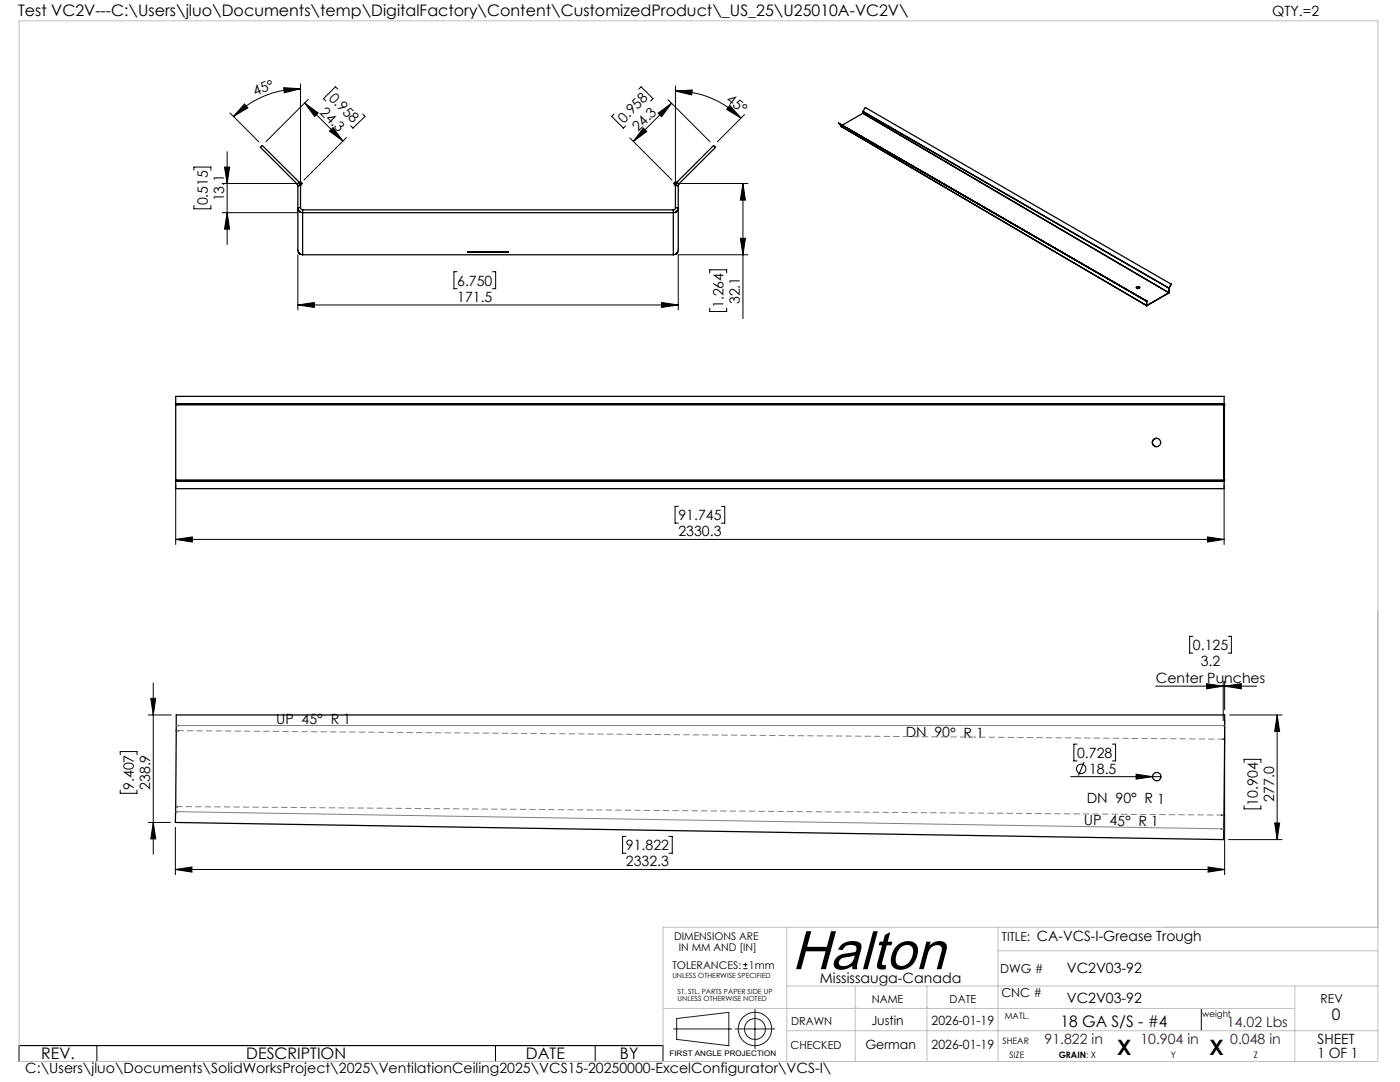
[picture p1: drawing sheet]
<svg xmlns="http://www.w3.org/2000/svg" width="279mm" height="216mm" viewBox="0 0 279 216" stroke-linecap="round" stroke-linejoin="round" font-family="sans-serif">
<g fill="none" stroke="#000" stroke-width=".25">
<path d="M59.3 36.7l.1 .3M59.4 37v12.9a.96 .96 0 0 0 1 .9M59.4 37h.6M59.7 36.3l.3 .7M59.7 36.3l-7.3-7.3-.4 .4 7.3 7.3M59.7 36.3l-.4 .4M60 37v4.5M134.8 37h.6M134.8 37v4.5M135.1 36.3l-.3 .7M135.1 36.3l.4 .4M135.1 36.3l7.3-7.3 .4 .4-7.3 7.3"/>
<path d="M135.4 37v12.9a.96 .96 0 0 1-1 .9M135.5 36.7l-.1 .3M167.3 24.6l61.5 35.5M167.3 24.6l.4 .2M167.4 24.6h-.1M167.7 24.8h.1M167.7 25.2l.2 .1M167.7 25.2l61.1 35.8M167.7 24.8v.4M167.9 24.9h.1M172.2 22.6l61.1 35.8-4.4 2.6M172.2 22.6l-4.1 2.4"/>
<path d="M172.2 22.2v.1M172.2 22.6h.1M172.2 22.2l.5-.8 61 35.3M172.2 22.2l61.1 35.3M172.2 22.3l61.1 35.2M172.2 22.6l61.1 35.8M172.2 22.3v.3M172.3 22.3h.1M172.3 22.6h.1M59.5 41.9l.5 .4zM59.5 50.3l.5 .4zM60 41.5h-.6a.96 .96 0 0 0 1 .9h74a.96 .96 0 0 0 1-.9h-.6"/>
<path d="M60 41.5l.1 .3 .3 .1M60.4 41.9v8.9M60.4 41.9h74M60.4 50.8h74M93.3 50.3h8.2zM134.4 41.9v8.9M134.8 50.7l.5-.4zM134.8 42.3l.5-.4zM134.8 41.5l-.1 .3-.3 .1M226.8 57.4l.2-.2 .5 .2M226.9 57.3a.28 .28 0 0 1 .4-.1 .28 .28 0 0 1 0 .4l-.4-.1-.1-.1zM233.2 58.3h.1"/>
<path d="M233.2 57.4h.1M233.3 57.5v.9M233.3 57.5h.1M233.7 56.7l-.4 .8M228.7 60h.1M228.7 61h.1M228.8 60.1h.1M228.8 60v.1M228.8 61h.1M228.8 60l-.4-.2 .4 .3M228.8 60v1M228.8 60.1l.1 .9"/>
<path d="M35.1 80.6v.2M35.1 80.6v-1.5h209.2v1.7M35.1 95.8v.2M35.1 96h.1M35.1 80.6h209.2M35.1 80.6h.1M35.1 80.8v15M35.1 95.8h209.2M35.1 80.8h209.2M35.1 96h209.2M35.4 95.9h.1M35.4 96h.1"/>
<path d="M35.5 80.6v.1zM35.5 80.6h.1M230.8 87.5a.83 .83 0 0 0-.8 .8 .83 .83 0 0 0 .8 .8M243.8 95.9l.1 .1zM243.9 96h.1M243.9 80.6l.1 .1zM244.1 80.6h.1M244.3 80.6v.2M244.3 80.8h.1M244.3 95.8h.1M244.3 95.8v.2M244.3 95.8v1.7h-209.2v-1.5"/>
<path d="M244.3 96h-209.2M244.3 80.8v15M35.2 142.7h209.2l-.2 24.8-209.2-3.4zM35.6 144.8h.1M35.6 145.8h.1M244.1 147.5h.1M244.2 144.8h.1M35.3 162h.1M35.4 161h.1M243.8 165.4h.1M243.9 162.7h.1"/>
<circle cx="230.8" cy="88.3" r=".82"/>
<circle cx="230.8" cy="155" r=".82"/>
</g>
<g fill="none" stroke="#000" stroke-width=".2">
<path d="M56.6 17.5l3.4 .2-3.3 .8zM60 17.7a19 19 0 0 0-13.4 5.5M60 16.7v19.4M61.5 19.8l-8.4 8.5M67.4 17.8l-.4-.5-2.4 2.4 .4 .4M127.5 17.8l.5-.5 2.3 2.4-.4 .4M133.3 19.9l8.4 8.4M134.8 18.2l3.3-.2-.1 .9zM134.8 18.2a18.3 18.3 0 0 1 13.1 5.4M134.8 17.1v19M38.7 34v-.7h3.4v.7M44.3 36.6h14.7"/>
<path d="M44.8 33.3h1l-.5 3.3zM45.3 30.3v18.5M45.9 22.5l5.7 5.8M48.8 20.7l.7 .8-2.9 1.7zM59.5 36.6h1M59.6 36.3l.7 .7M60 36.1v1M60.3 36.3l-.7 .7M60.8 20.6l2.7 1.9-.7 .7zM60.8 20.6l7.6 7.6M66.5 25.5l1.9 2.7-2.6-2zM69.1 27.4l-8.4 8.5"/>
<path d="M72.4 22.8l.4 .4-2.4 2.4-.4-.5M122.5 22.8l-.4 .4 2.3 2.4 .5-.5M125.7 27.5l8.4 8.4M128.4 25.5l.7 .7-2.7 2zM131.3 22.6l2.7-2-2 2.7zM134 20.6l-7.6 7.6M134.3 36.6h1M134.4 36.3l.8 .7M134.8 36.1v1M135.2 36.3l-.8 .7M135.8 36.6h13.5M145.7 21.1l2.2 2.5-2.9-1.8z"/>
<path d="M148.3 36.6l.5 3.3h-1.1zM148.3 36.6v27M148.6 22.9l-5.4 5.4M38.7 41v.7h3.4v-.7M44.3 42.4h15.1M45.3 42.4l.5 3.3h-1zM59.4 50.9v10.9M91.2 54.2h-.6v3.4h.6M98.3 54.2h.6v3.4h-.6M135.4 50.9v10.9M135.4 50.8h13.9M141.6 54.5v-.7h3.4v.7"/>
<path d="M147.7 47.6h1.1l-.5 3.2zM59.4 60.9l3.3-.5v.9zM59.4 60.9h76M132 60.4l3.4 .5-3.4 .4zM141.6 61.5v.7h3.4v-.7M35.1 96.8v11.9M244.3 96.8v11.9M35.1 107.6l3.3-.5v1.1zM35.1 107.6h209.2M135.4 101h-.7v3.4h.7M144 101h.6v3.4h-.6M241 107.1l3.3 .5-3.3 .6z"/>
<path d="M30.1 139.3h1l-.5 3.4zM30.6 136.3v34.2M230.6 136.9h20.2M238.1 127h-.7v3.3h.7M240.8 136.4l3.3 .5-3.3 .5zM244.1 135.9v7.9M244.4 136.9l3.3-.5v1zM244.4 135.9v5.7M245.1 127h.6v3.3h-.6M24 150.6v-.6h3.3v.6M24 157.7v.6h3.3v-.6M29.6 142.7h4.6"/>
<path d="M213.7 155h18M214.9 148.5h-.6v3.3h.6M216.3 152.1l-1.1 2.7M222 148.5h.6v3.3h-.6M226.7 154.5l3.3 .5-3.3 .5zM244.4 143.7v30.8M245.4 142.7h10.5M248.3 152.2v-.7h3.3v.7M254.9 142.7l.5 3.2h-1zM254.9 142.7v24.8M29.6 164.1h4.4M30.6 164.1l.5 3.3h-1z"/>
<path d="M35 173.5l3.3-.5v1zM35 165.1v9.4M35 173.5h209.4M124.9 166.9h-.7v3.4h.7M133.5 166.9h.7v3.4h-.7M241.1 173l3.3 .5-3.3 .5zM245.2 167.5h10.7M248.3 160.8v.6h3.3v-.6M254.4 164.2h1l-.5 3.3zM148.3 193.3h.9M148.3 192.5h.9M148.8 192.1v.8"/>
<path d="M3.8 208.6h128.5v3.2h-128.5zM19.3 208.6v3.2M98.9 208.6v3.2M118.8 208.6v3.2M239.7 201.2v4.5"/>
<circle cx="215.8" cy="153.4" r=".95"/>
</g>
<g fill="none" stroke="#191924" stroke-width=".2">
<path d="M134.4 205.3h11.7M135 203.2l10.5-1.2v6.7l-10.5-1.3zM146.7 205.3h7.9M150.7 201.4v7.9"/>
<circle cx="150.7" cy="205.3" r="2.09"/>
<circle cx="150.7" cy="205.3" r="3.3"/>
</g>
<path d="M35.6 145.8h-.4M244.4 147.5h-.3M35.3 160.9h-.2M244.3 162.6h-.4" fill="none" stroke="#808080" stroke-width=".2" stroke-dasharray="1.3 .6" stroke-linecap="butt"/>
<path d="M244.1 147.5l-208.5-1.7M243.8 162.6l-208.4-1.7" fill="none" stroke="#808080" stroke-width=".2" stroke-dasharray="1.3 .6" stroke-dashoffset=".2" stroke-linecap="butt"/>
<path d="M35.2 144.8h.4M35.6 144.8h208.5M244.2 144.8h.2M35 162h.3M35.3 162l208.4 3.4M243.8 165.4h.4" fill="none" stroke="#808080" stroke-width=".2"/>
<path d="M3.8 4.2h271.2v207.6h-271.2zM157 196.7h118M157 185v26.8M170.7 196.7v15.1M185 196.7v15.1M199.2 185v26.8M199.2 189.7h75.8M258.4 196.7v15.1M275 185h-142.7v26.8M132.3 201.2h126.1M157 205.7h118M170.7 201h.1" fill="none" stroke="#c0c0c0" stroke-width=".2"/>
<g fill="#000">
<path d="M226.7 154.5l3.3 .5-3.3 .5z"/>
<path d="M56.6 17.5l3.4 .2-3.3 .8zM48.8 20.7l.7 .8-2.9 1.7z"/>
<path d="M44.8 33.3h1l-.5 3.3zM45.3 42.4l.5 3.3h-1zM148.3 36.6l.5 3.3h-1.1zM147.7 47.6h1.1l-.5 3.2z"/>
<path d="M66.5 25.5l1.9 2.7-2.6-2zM60.8 20.6l2.7 1.9-.7 .7z"/>
<path d="M128.4 25.5l.7 .7-2.7 2zM131.3 22.6l2.7-2-2 2.7z"/>
<path d="M145.7 21.1l2.2 2.5-2.9-1.8zM134.8 18.2l3.3-.2-.1 .9z"/>
<path d="M59.4 60.9l3.3-.5v.9zM132 60.4l3.4 .5-3.4 .4z"/>
<path d="M35.1 107.6l3.3-.5v1.1zM241 107.1l3.3 .5-3.3 .6z"/>
<path d="M30.1 139.3h1l-.5 3.4zM30.6 164.1l.5 3.3h-1z"/>
<path d="M35 173.5l3.3-.5v1zM241.1 173l3.3 .5-3.3 .5zM240.8 136.4l3.3 .5-3.3 .5zM244.4 136.9l3.3-.5v1z"/>
<path d="M254.4 164.2h1l-.5 3.3zM254.9 142.7l.5 3.2h-1z"/>
</g>
<text font-size="11" x="158" y="193.4">Halton</text>
<g font-size="4.2">
<text x="223" y="210.4">X</text>
<text x="241.4" y="210.4">X</text>
</g>
<g font-size="3.2">
<text x="3.6" y="3.3">Test VC2V---C:\Users\jluo\Documents\temp\DigitalFactory\Content\CustomizedProduct\_US_25\U25010A-VC2V\</text>
<text x="265.8" y="203.5">0</text>
<text x="211.6" y="204.9">18 GA S/S - #4</text>
<text x="8.2" y="211.4">REV.</text>
<text x="49.2" y="211.4">DESCRIPTION</text>
<text x="105" y="211.4">DATE</text>
<text x="123.7" y="211.4">BY</text>
</g>
<g font-size="2.8">
<text x="253.9" y="3.3">QTY.=2</text>
<text x="50.9" y="19.2" transform="rotate(-21 50.9 19.2)">45°</text>
<text x="63.7" y="22.6" transform="rotate(45 63.7 22.6)">24.3</text>
<text x="65.5" y="19.7" transform="rotate(45 65.5 19.7)">0.958</text>
<text x="144.8" y="20.2" transform="rotate(38 144.8 20.2)">45°</text>
<text x="124.5" y="24.7" transform="rotate(-45 124.5 24.7)">0.958</text>
<text x="127.3" y="26.4" transform="rotate(-45 127.3 26.4)">24.3</text>
<text x="41.5" y="41" transform="rotate(-90 41.5 41)">0.515</text>
<text x="44.7" y="40.2" transform="rotate(-90 44.7 40.2)">13.1</text>
<text x="91.2" y="57">6.750</text>
<text x="91.2" y="60.2">171.5</text>
<text x="144.4" y="61.5" transform="rotate(-90 144.4 61.5)">1.264</text>
<text x="147.7" y="60.7" transform="rotate(-90 147.7 60.7)">32.1</text>
<text x="135.4" y="103.8">91.745</text>
<text x="135.4" y="107">2330.3</text>
<text x="238.1" y="129.7">0.125</text>
<text x="230.7" y="136.3">Center Punches</text>
<text x="239.6" y="132.9">3.2</text>
<text x="55.1" y="144.5">UP 45° R 1</text>
<text x="180.7" y="147.1">DN 90° R 1</text>
<text x="215" y="151.2">0.728</text>
<text x="217.3" y="154.5">18.5</text>
<text x="26.7" y="157.6" transform="rotate(-90 26.7 157.6)">9.407</text>
<text x="30" y="157.6" transform="rotate(-90 30 157.6)">238.9</text>
<text x="216.9" y="160.2">DN 90° R 1</text>
<text x="251" y="160.7" transform="rotate(-90 251 160.7)">10.904</text>
<text x="254.3" y="160" transform="rotate(-90 254.3 160)">277.0</text>
<text x="216.3" y="164.6" transform="rotate(1 216.3 164.6)">UP 45° R 1</text>
<text x="124.9" y="169.6">91.822</text>
<text x="124.9" y="172.9">2332.3</text>
<text x="206.9" y="187.8">CA-VCS-I-Grease Trough</text>
<text x="163.6" y="196.1">Mississauga-Canada</text>
<text x="212.9" y="194.1">VC2V03-92</text>
<text x="212.9" y="200.1">VC2V03-92</text>
<text x="263" y="208.3">SHEET</text>
<text x="5" y="214.1">C:\Users\jluo\Documents\SolidWorksProject\2025\VentilationCeiling2025\VCS15-20250000-ExcelConfigurator\VCS-I\</text>
<text x="262.9" y="211.1">1 OF 1</text>
</g>
<g font-size="2.8" fill="#400040">
<text x="208.5" y="208.3">91.822 in</text>
<text x="227.6" y="208.3">10.904 in</text>
<text x="244.9" y="204.9">14.02 Lbs</text>
<text x="245.5" y="208.3">0.048 in</text>
</g>
<g font-size="2.5">
<text x="200" y="187.8">TITLE:</text>
<text x="199.6" y="194.1">DWG #</text>
<text x="199.9" y="198.9">CNC #</text>
<text x="263.5" y="200.1">REV</text>
<text x="172.7" y="209.3">German</text>
<text x="173.9" y="204.6">Justin</text>
<text x="185.9" y="204.6">2026-01-19</text>
<text x="185.9" y="209.3">2026-01-19</text>
</g>
<g font-size="2.2">
<text x="174" y="200.1">NAME</text>
<text x="189.5" y="200.1">DATE</text>
<text x="157.8" y="209.3">CHECKED</text>
<text x="157.9" y="204.6">DRAWN</text>
</g>
<g font-size="2.1">
<text x="134.5" y="187.6">DIMENSIONS ARE</text>
<text x="135.5" y="189.7">IN MM AND [IN]</text>
<text x="134.2" y="193.3">TOLERANCES:</text>
<text x="149.5" y="193.3">1mm</text>
</g>
<g font-size="1.8">
<text x="200.5" y="203.3">MATL.</text>
<text x="240" y="202.8">weight</text>
<text x="200.1" y="208.3">SHEAR</text>
<text x="201.5" y="211.1">SIZE</text>
<text x="211.3" y="211.1">GRAIN: X</text>
<text x="233.7" y="211.1">Y</text>
<text x="250.2" y="211.1">Z</text>
</g>
<text font-size="1.5" x="133.6" y="210.7">FIRST ANGLE PROJECTION</text>
<g font-size="1.4">
<text x="134.2" y="195.1">UNLESS OTHERWISE SPECIFIED</text>
<text x="135.2" y="198.3">ST. STL. PARTS PAPER SIDE UP</text>
<text x="135.2" y="199.7">UNLESS OTHERWISE NOTED</text>
</g>
</svg>
